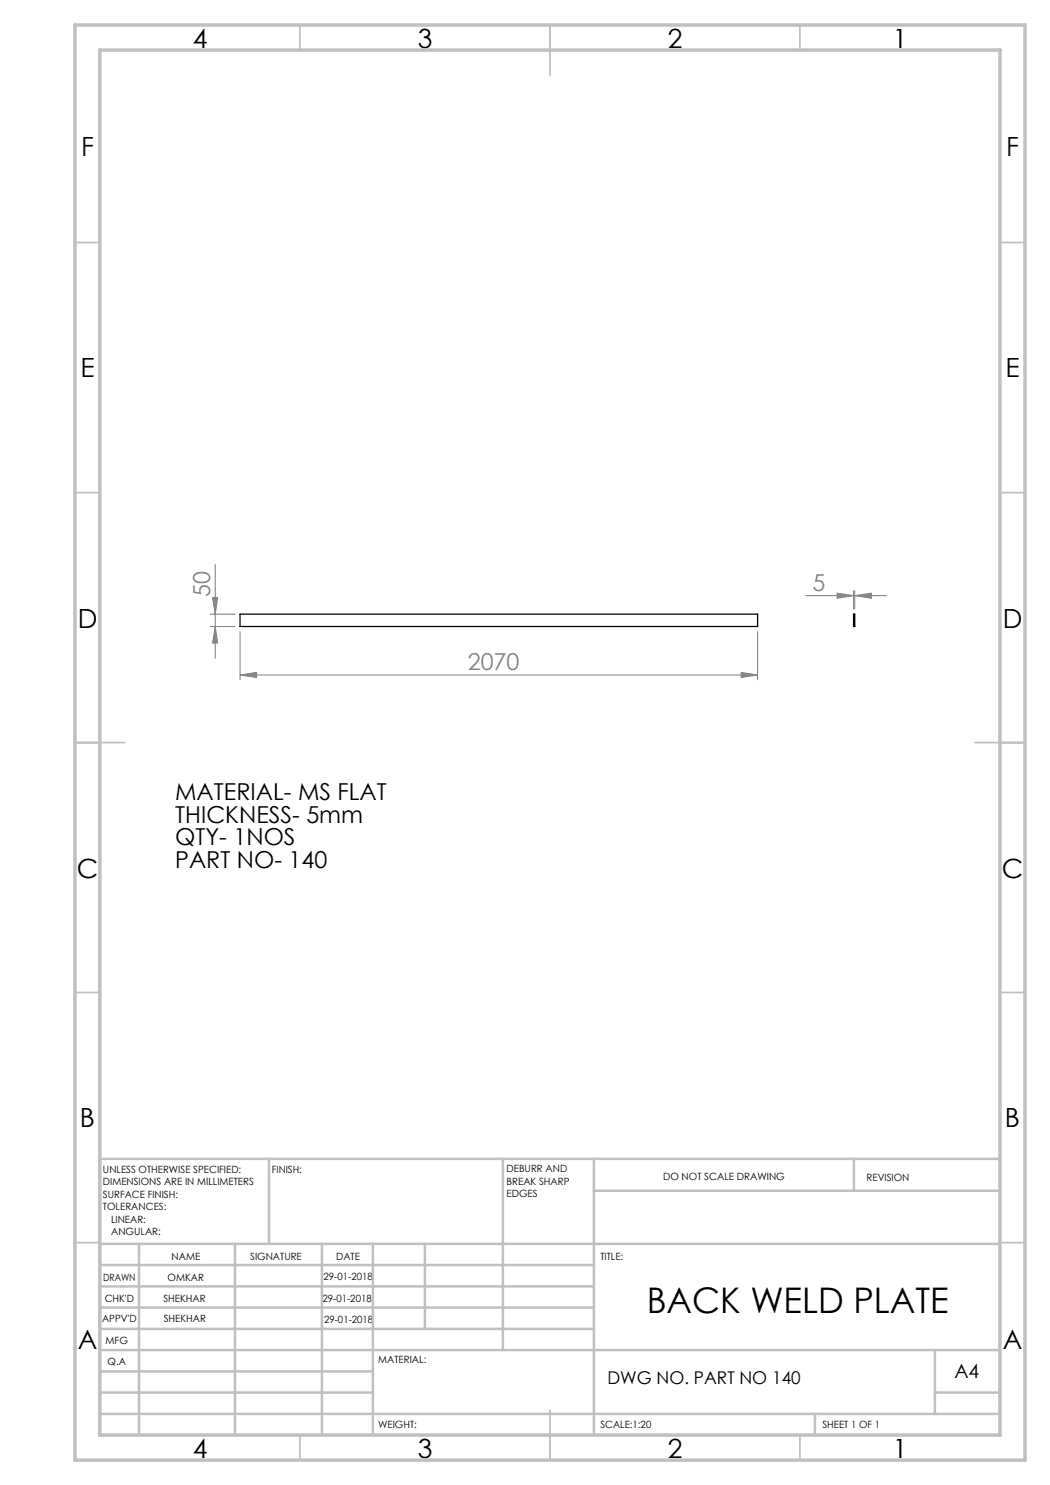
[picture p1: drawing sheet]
<svg xmlns="http://www.w3.org/2000/svg" width="210mm" height="297mm" viewBox="0 0 210 297" stroke-linecap="round" stroke-linejoin="round" font-family="sans-serif">
<g fill="none" stroke="#808080" stroke-width=".2">
<path d="M42.5 119.5h1l-.5 3.3zM43 112.9v18.8M161.1 119.1h16.2M167.4 118.6l3.3 .5-3.3 .6zM170.7 118.1v3.7M171 119.1l3.3-.5v1.1zM171 118.1v3.7M42 122.8h5M42 125.3h5M43 125.3l.5 3.3h-1zM48 135l3.3-.5v1zM48 126.3v9.7"/>
<path d="M48 135h103.5M148.2 134.5l3.3 .5-3.3 .5zM151.5 126.3v9.7"/>
</g>
<g fill="none" stroke="#c0c0c0" stroke-width=".35">
<path d="M60 5v5M110 5v10M160 5v5M15 48.5h5M200 48.5h5M15 98.5h5M200 98.5h5M15 148.5h10M195 148.5h10M15 198.5h5M200 198.5h5M15 248.5h5"/>
<path d="M200 248.5h5M60 287v5M110 282v10M160 287v5"/>
</g>
<g fill="none" stroke="#c0c0c0" stroke-width=".5">
<path d="M53.8 231.8v17M100.6 231.8v38.2M118.8 231.8v55.2M118.8 238.2h81.2M170.8 231.8v6.4M200 231.8h-180v55.2M20 248.8h180M20 257.3h98.8M20 253h98.8M27.8 248.8v38.2M47 248.8v38.2M64.4 248.8v38.2"/>
<path d="M74.6 248.8v38.2M85 248.8v17M20 265.8h98.8M20 261.5h98.8M20 278.5h54.6M20 274.3h54.6M20 270h180M187 278.5h13M187 270v12.8M20 282.8h180M163 282.8v4.2"/>
</g>
<path d="M15 5h190v287h-190zM20 10h180v277h-180z" fill="none" stroke="#c0c0c0" stroke-width=".7"/>
<g fill="#808080">
<path d="M167.4 118.6l3.3 .5-3.3 .6zM171 119.1l3.3-.5v1.1z"/>
<path d="M48 135l3.3-.5v1zM148.2 134.5l3.3 .5-3.3 .5z"/>
<path d="M42.5 119.5h1l-.5 3.3zM43 125.3l.5 3.3h-1z"/>
</g>
<path d="M48 122.8h103.5v2.5h-103.5zM170.7 122.8h.3v2.5h-.3z" fill="none" stroke="#000" stroke-width=".25"/>
<text font-size="7.1" x="129.3" y="262.6">BACK WELD PLATE</text>
<g font-size="5.3">
<text x="38.5" y="9.5">4</text>
<text x="83.5" y="9.5">3</text>
<text x="133.6" y="9.5">2</text>
<text x="178.6" y="9.5">1</text>
<text x="16.2" y="31.3">F</text>
<text x="201.2" y="31.3">F</text>
<text x="16.1" y="75.5">E</text>
<text x="201.1" y="75.5">E</text>
<text x="15.5" y="125.5">D</text>
<text x="200.5" y="125.5">D</text>
<text x="15.4" y="175.5">C</text>
<text x="200.4" y="175.5">C</text>
<text x="16" y="225.5">B</text>
<text x="201" y="225.5">B</text>
<text x="15.5" y="269.8">A</text>
<text x="200.5" y="269.8">A</text>
<text x="38.5" y="291.5">4</text>
<text x="83.5" y="291.5">3</text>
<text x="133.6" y="291.5">2</text>
<text x="178.6" y="291.5">1</text>
</g>
<g font-size="4.7" fill="#808080">
<text x="42" y="119.3" transform="rotate(-90 42 119.3)">50</text>
<text x="162.5" y="118.1">5</text>
<text x="93.6" y="134">2070</text>
</g>
<g font-size="4.7">
<text x="35" y="160">MATERIAL- MS FLAT</text>
<text x="35" y="164.5">THICKNESS- 5mm</text>
<text x="35" y="169">QTY- 1NOS</text>
<text x="35" y="173.6">PART NO- 140</text>
</g>
<text font-size="3.9" x="190.9" y="275.5">A4</text>
<text font-size="3.5" x="121.5" y="276.7">DWG NO. PART NO 140</text>
<g font-size="2">
<text x="20.6" y="234.6">UNLESS OTHERWISE SPECIFIED:</text>
<text x="20.6" y="237.1">DIMENSIONS ARE IN MILLIMETERS</text>
<text x="20.6" y="239.6">SURFACE FINISH:</text>
<text x="54.4" y="234.6">FINISH:</text>
<text x="101.3" y="234.5">DEBURR AND</text>
<text x="101.3" y="237">BREAK SHARP</text>
<text x="101.3" y="239.5">EDGES</text>
<text x="132.6" y="236">DO NOT SCALE DRAWING</text>
<text x="173.3" y="236.2">REVISION</text>
<text x="20.6" y="242.1">TOLERANCES:</text>
<text x="22.2" y="244.6">LINEAR:</text>
<text x="22.2" y="247.1">ANGULAR:</text>
<text x="34.3" y="252">NAME</text>
<text x="50" y="251.9">SIGNATURE</text>
<text x="67.2" y="251.9">DATE</text>
<text x="120.1" y="251.9">TITLE:</text>
<text x="20.6" y="256.1">DRAWN</text>
<text x="33.5" y="256.1">OMKAR</text>
<text x="64.7" y="255.9">29-01-2018</text>
<text x="20.9" y="260.3">CHK'D</text>
<text x="32.7" y="260.3">SHEKHAR</text>
<text x="64.5" y="260.3">29-01-2018</text>
<text x="20.4" y="264.4">APPV'D</text>
<text x="21.1" y="268.8">MFG</text>
<text x="32.8" y="264.4">SHEKHAR</text>
<text x="64.8" y="264.6">29-01-2018</text>
<text x="21.5" y="273">Q.A</text>
<text x="75.6" y="272.5">MATERIAL:</text>
<text x="75.6" y="285.5">WEIGHT:</text>
<text x="120.1" y="285.6">SCALE:1:20</text>
<text x="164.5" y="285.6">SHEET 1 OF 1</text>
</g>
</svg>
